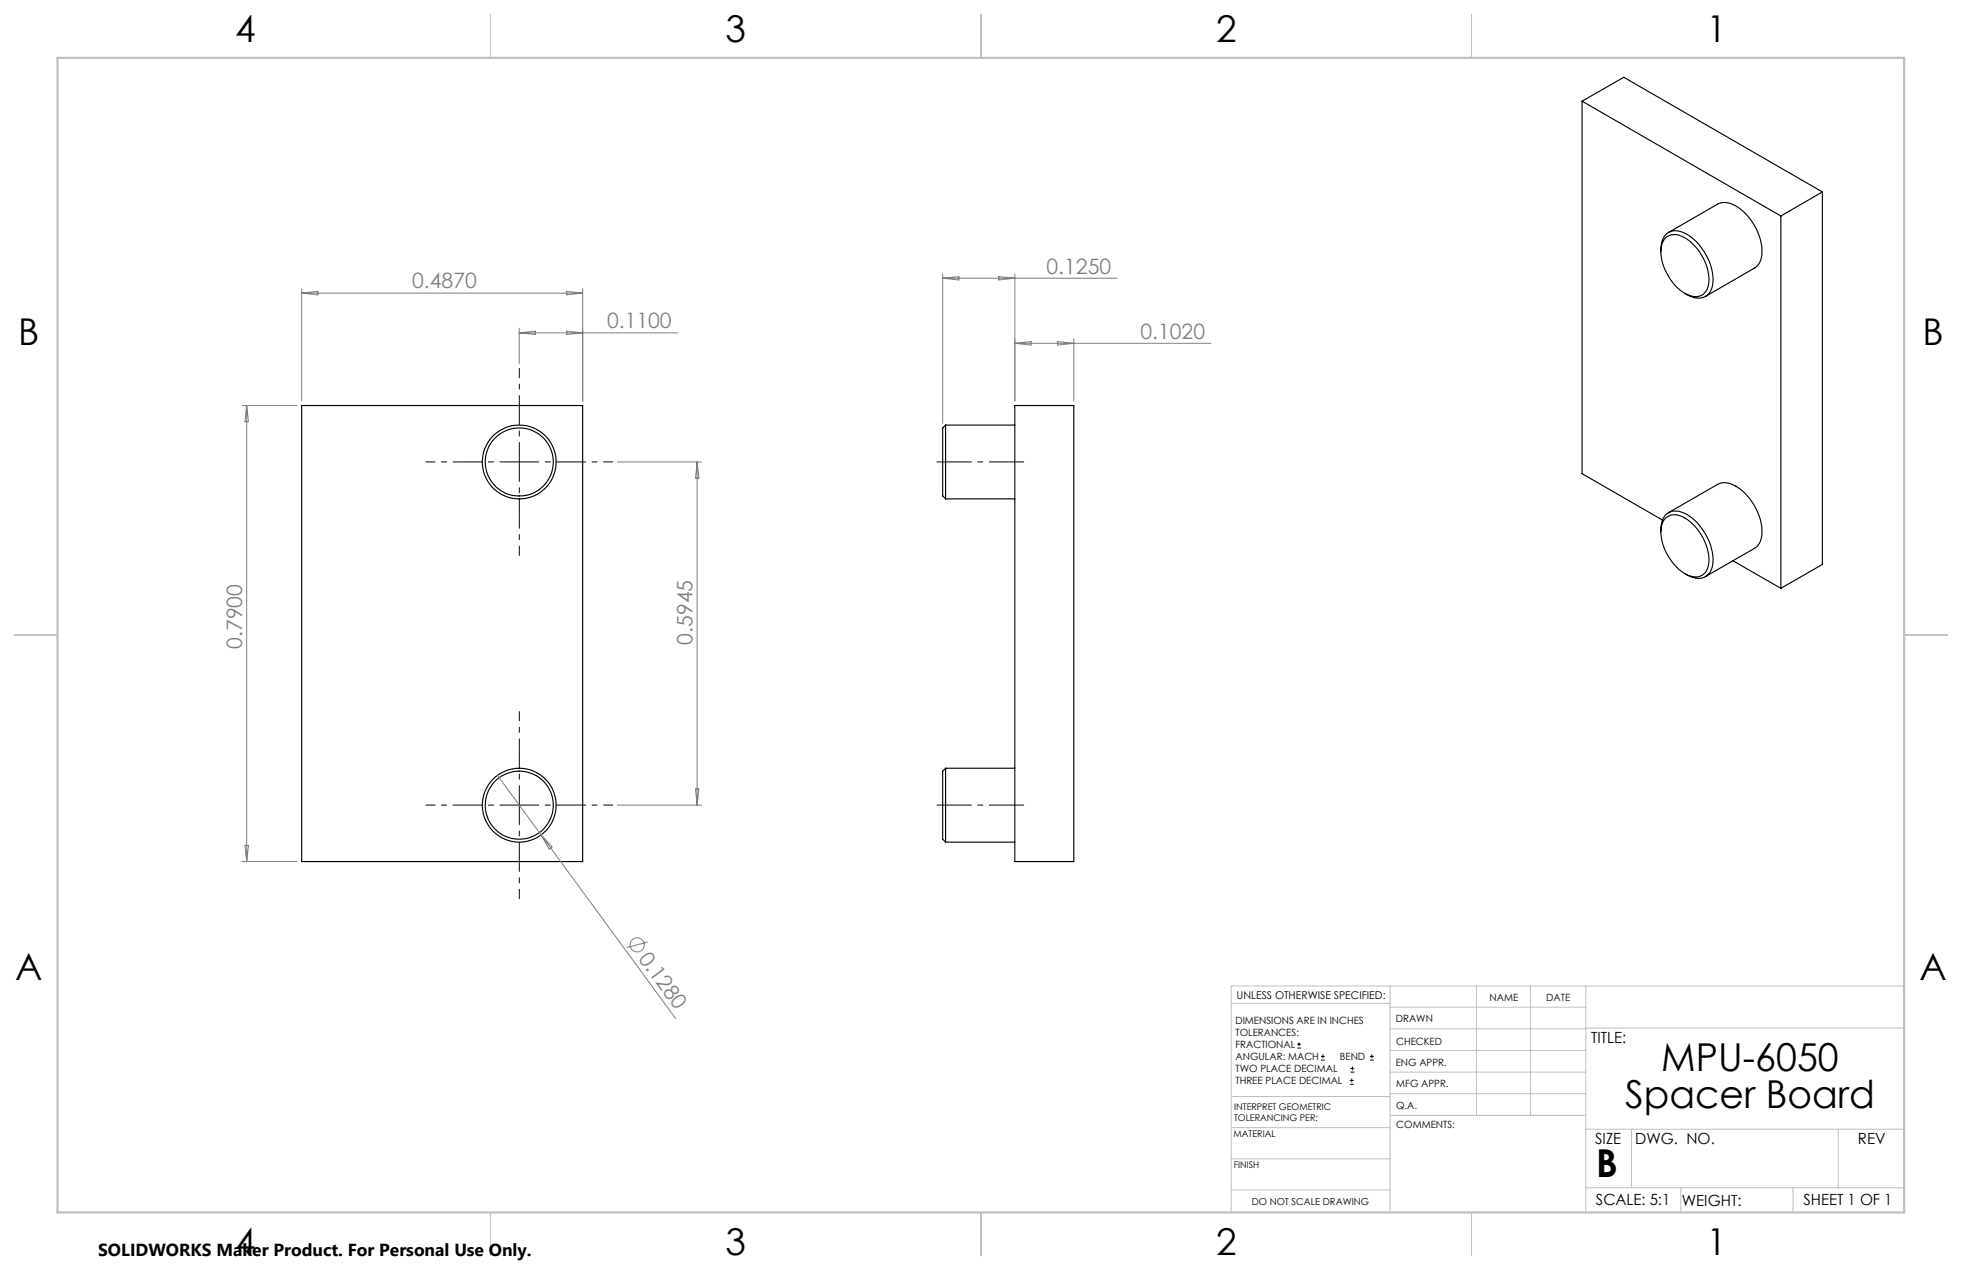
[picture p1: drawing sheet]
<svg xmlns="http://www.w3.org/2000/svg" width="432mm" height="279mm" viewBox="0 0 432 279" stroke-linecap="round" stroke-linejoin="round" font-family="sans-serif">
<g fill="none" stroke="#000" stroke-width=".25">
<path d="M348.2 22.3v81.9l17.7 10.2M348.2 22.3l43.7 25.2M348.2 22.3l9.2-5.3 43.7 25.2M365.5 55.4a4.2 4.2 0 0 1 2-4.4 5.5 5.5 0 0 1 5.5 1.8 11.7 11.7 0 0 1 3.8 10.2 3.2 3.2 0 0 1-4.9 2.1l-1.1-.5M366.6 52.2a3.6 3.6 0 0 1 4.5 .3 11.3 11.3 0 0 1 4.9 10.1 2.98 2.98 0 0 1-4.6 2.2 11.3 11.3 0 0 1-5.8-10.2l.2-1.1zM367.2 51.2l10.8-6.3a4.7 4.7 0 0 1 5.2 1.2 12.4 12.4 0 0 1 4.5 10.1l-.5 1.7-1 1-10.9 6.3M391.9 47.5v81.9M401.1 42.2v82l-9.2 5.2M401.1 42.2l-9.2 5.3M66.4 89.2h61.8v100.3h-61.8zM208.1 93.5v16.2M208.1 93.5l-.6 .7v14.9l.6 .6"/>
<path d="M208.1 93.5h15.2M223.3 89.2h13v100.3h-13zM208.1 109.7h15.2M365.5 117a4.1 4.1 0 0 1 2-4.4 5.6 5.6 0 0 1 5.5 1.9 11.9 11.9 0 0 1 3.8 10.2 3.2 3.2 0 0 1-4.9 2.1l-1.1-.6M366.5 114.1a3.6 3.6 0 0 1 4.9 .2 11.4 11.4 0 0 1 4.7 9.6 2.99 2.99 0 0 1-4.4 2.7 11.1 11.1 0 0 1-6.1-10.6l.3-1.1zM367.2 112.8l10.8-6.2a4.8 4.8 0 0 1 5.2 1.2 12.5 12.5 0 0 1 4.5 10.1l-.5 1.6-1 1.1-10.9 6.3M381.4 123.4l10.5 6M208.1 169v16.3M208.1 169l-.6 .7v14.9l.6 .7M208.1 169h15.2M208.1 185.3h15.2"/>
<circle cx="114.3" cy="101.6" r="7.5"/>
<circle cx="114.3" cy="101.6" r="8.1"/>
<circle cx="114.3" cy="177.1" r="7.5"/>
<circle cx="114.3" cy="177.1" r="8.1"/>
</g>
<g fill="none" stroke="#808080" stroke-width=".22">
<path d="M66.4 63.5v24.7M66.4 64.5h61.8M66.4 64.5l3.6-.4v.8zM114.3 73.2l3.5-.4v.8zM114.3 72.2v7.8M114.3 73.2h34.8M124.7 72.8l3.5 .4-3.5 .4zM124.7 64.1l3.5 .4-3.5 .4zM128.2 63.5v24.7M207.5 60.2v32.9M207.5 61.2h38.3M207.5 61.2l3.5-.3v.7z"/>
<path d="M219.8 60.9l3.5 .3-3.5 .4zM223.3 60.2v28M223.3 75.5h43.2M223.3 75.5l3.6-.4v.8zM232.8 75.1l3.5 .4-3.5 .4zM236.3 74.5v13.7M53.3 89.2h12.1M54.3 89.2v100.3M54.3 89.2l.4 3.6h-.8zM135.9 101.6h18.5M153.4 101.6v75.5M153.4 101.6l.4 3.6h-.7z"/>
<path d="M109.5 170.6l9.6 13.1M135.9 177.1h18.5M153.1 173.6h.7l-.4 3.5zM53.3 189.5h12.1M53.9 186h.8l-.4 3.5zM119.1 183.7l29.6 40.4M119.1 183.7l2.4 2.6-.6 .5zM142.6 207.3l-4.7 1.2"/>
<circle cx="140.2" cy="207.9" r="1.55"/>
</g>
<g fill="none" stroke="#000" stroke-width=".22">
<path d="M285.5 230.6h.8M285.5 229.7h.8M285.9 229.3v.9M290.7 233.2h.8M290.7 232.4h.8M291.1 232v.8M297.1 238.5h.8M297.1 237.7h.8M297.2 235.9h.9M297.2 235.1h.9M297.5 237.3v.8M297.6 234.6v.9"/>
<path d="M301.5 233.2h.8M301.5 232.4h.8M301.9 232v.8"/>
</g>
<path d="M225.4 101.6h-19.3M206.1 177.1h19.3" fill="none" stroke="#000" stroke-width=".22" stroke-dasharray="15.2 1.3 1.3 1.3" stroke-dashoffset="7.5" stroke-linecap="butt"/>
<path d="M114.3 101.6v-12.5M114.3 101.6h-12.5M114.3 101.6v12.5M114.3 101.6h12.5M114.3 177.1v-12.5M114.3 177.1h-12.5M114.3 177.1v12.5M114.3 177.1h12.5" fill="none" stroke="#000" stroke-width=".22" stroke-dasharray="15.2 1.3 1.3 1.3" stroke-dashoffset="10.9" stroke-linecap="butt"/>
<path d="M114.3 89.1v-8.1M101.8 101.6h-8.1M114.3 114.1v8.1M126.8 101.6h8.1M101.8 177.1h-8.1M114.3 164.6v-8.1M126.8 177.1h8.1M114.3 189.6v8.2" fill="none" stroke="#000" stroke-width=".22" stroke-dasharray="15.2 1.3 1.3 1.3" stroke-dashoffset="13.1" stroke-linecap="butt"/>
<g fill="none" stroke="#c0c0c0" stroke-width=".22">
<path d="M305.9 216.9v49.8M324.9 216.9v28.5M336.8 216.9v28.5M349 216.9v49.8M419.1 216.9h-148.1v49.8M271 220.7h34.9M305.9 231.1h43.1M305.9 226.3h43.1M305.9 221.6h43.1M305.9 235.9h43.1M349 226.2h70.1M271 255h34.9"/>
<path d="M271 248.1h35M271 241.2h35M305.9 240.6h43.1M306 245.4h43M349 248.4h70.1M359.1 248.4v12.9M404.6 248.4v12.9M271 261.8h34.9M349 261.3h70.1M369.9 261.3v5.4M394.6 261.3v5.4"/>
</g>
<path d="M107.9 3.2v9.5M215.9 3.2v9.5M323.8 3.2v9.5M3.1 139.7h9.6M419.1 139.7h9.5M107.9 266.7v9.6M215.9 266.7v9.6M323.8 266.7v9.6" fill="none" stroke="#c0c0c0" stroke-width=".25"/>
<path d="M12.7 12.7h406.4v254h-406.4z" fill="none" stroke="#c0c0c0" stroke-width=".5"/>
<g font-size="8.5">
<text x="365.6" y="235.6">MPU-6050</text>
<text x="357.6" y="243.7">Spacer Board</text>
<text x="351.3" y="259">B</text>
</g>
<g font-size="8.1">
<text x="51.7" y="9.3">4</text>
<text x="159.7" y="9.3">3</text>
<text x="267.6" y="9.3">2</text>
<text x="375.6" y="9.3">1</text>
<text x="4" y="76">B</text>
<text x="423.1" y="76">B</text>
<text x="3.3" y="215.7">A</text>
<text x="422.4" y="215.7">A</text>
<text x="51.7" y="276">4</text>
<text x="159.7" y="276">3</text>
<text x="267.6" y="276">2</text>
<text x="375.6" y="276">1</text>
</g>
<g font-size="4.7" fill="#808080">
<text x="90.7" y="63.5">0.4870</text>
<text x="230.3" y="60.2">0.1250</text>
<text x="133.6" y="72.2">0.1100</text>
<text x="251" y="74.5">0.1020</text>
<text x="53.3" y="142.7" transform="rotate(-90 53.3 142.7)">0.7900</text>
<text x="152.4" y="141.8" transform="rotate(-90 152.4 141.8)">0.5945</text>
<text x="140.4" y="210.9" transform="rotate(54 140.4 210.9)">0.1280</text>
</g>
<text font-size="3.8" x="21.6" y="276.3">SOLIDWORKS Maker Product. For Personal Use Only.</text>
<g font-size="3.4">
<text x="350.2" y="229.5">TITLE:</text>
<text x="351.1" y="251.6">SIZE</text>
<text x="359.9" y="251.6">DWG. NO.</text>
<text x="408.9" y="251.7">REV</text>
<text x="351.2" y="265.2">SCALE: 5:1</text>
<text x="370.1" y="265.3">WEIGHT:</text>
<text x="396.9" y="265.2">SHEET 1 OF 1</text>
</g>
<text font-size="2.4" x="272.2" y="219.7">UNLESS OTHERWISE SPECIFIED:</text>
<g font-size="2.2">
<text x="327.8" y="220.1">NAME</text>
<text x="340.3" y="220.2">DATE</text>
<text x="271.9" y="225.3">DIMENSIONS ARE IN INCHES</text>
<text x="271.9" y="227.9">TOLERANCES:</text>
<text x="307.2" y="224.9">DRAWN</text>
<text x="271.9" y="230.6">FRACTIONAL</text>
<text x="271.9" y="233.2">ANGULAR: MACH</text>
<text x="294.9" y="233.2">BEND</text>
<text x="307.3" y="229.8">CHECKED</text>
<text x="271.9" y="235.9">TWO PLACE DECIMAL</text>
<text x="271.9" y="238.5">THREE PLACE DECIMAL</text>
<text x="307.2" y="234.4">ENG APPR.</text>
<text x="307.3" y="239.2">MFG APPR.</text>
<text x="307.3" y="243.9">Q.A.</text>
<text x="307.3" y="248.1">COMMENTS:</text>
</g>
<text font-size="2.1" x="275.5" y="265.1">DO NOT SCALE DRAWING</text>
<g font-size="2">
<text x="271.6" y="244.1">INTERPRET GEOMETRIC</text>
<text x="271.5" y="250.2">MATERIAL</text>
<text x="271.6" y="246.6">TOLERANCING PER:</text>
<text x="271.5" y="257">FINISH</text>
</g>
</svg>
